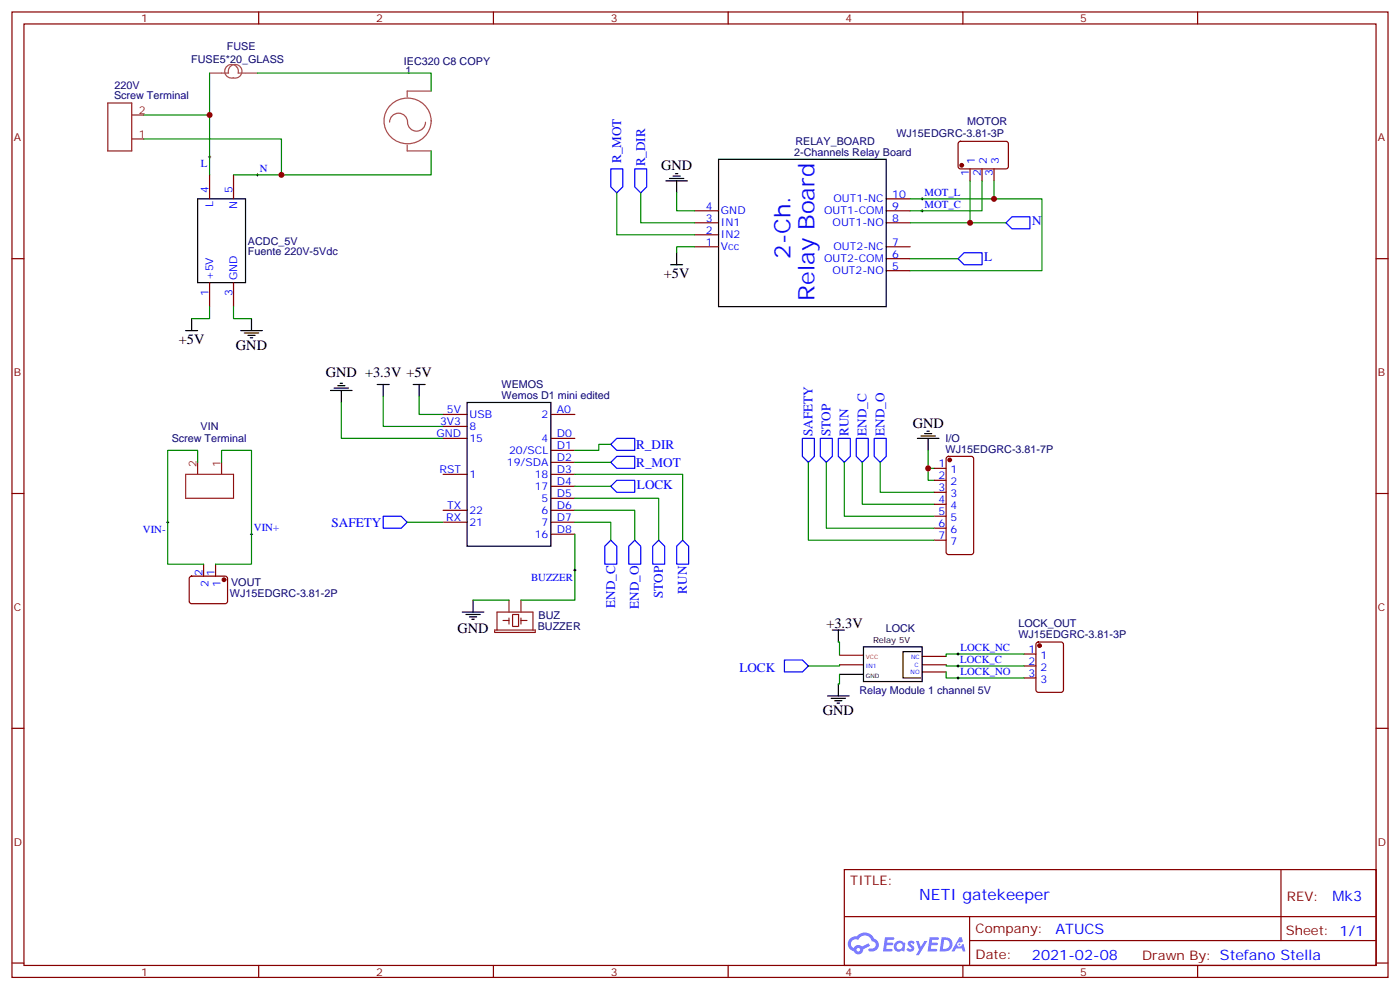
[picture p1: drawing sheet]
# EasyEDA schematic garage_door_advanced_system_v1_mk6_schema.json
TITLE: NETI gatekeeper; REV: Mk3; Date: 2021-02-08; Sheet: 1/1; Drawn By: Stefano Stella; Company: ATUCS

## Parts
1  IEC320 C8 COPY  [IEC320 C8]
220V  Screw Terminal  [H2-5.0-10.5X8.0MM]
ACDC_5V  Fuente 220V-5Vdc  [FUENTE 220V-5VDC]
BUZ  BUZZER  [BUZZER-12MM]
FUSE  FUSE5*20_GLASS  [5*20]
I/O  WJ15EDGRC-3.81-7P  [CONN-TH_7P-P3.81_WJ15EDGRC-3.81-7P]
LOCK  Relay Module 1 channel 5V  [RELAY MODULE BOARD 5VDC 1CHANNEL]
LOCK_OUT  WJ15EDGRC-3.81-3P  [CONN-TH_3P-P3.81_WJ15EDGRC-3.81-3P]
MOTOR  WJ15EDGRC-3.81-3P  [CONN-TH_3P-P3.81_WJ15EDGRC-3.81-3P]
RELAY_BOARD  2-Channels Relay Board  [2-CHANNELS RELAY BOARD CLEAN]
VIN  Screw Terminal  [H2-5.0-10.5X8.0MM]
VOUT  WJ15EDGRC-3.81-2P  [CONN-TH_2P-P3.81_WJ15EDGRC-3.81-2P]
WEMOS  Wemos D1 mini edited  [WEMOS_D1_MINI_V2.3.0 EDITED]

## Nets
+3.3V: LOCK.2(VCC) WEMOS.3V3(8)
+5V: ACDC_5V.1(+5V) RELAY_BOARD.1(Vcc) WEMOS.5V(USB)
GND: ACDC_5V.3(GND) BUZ.-(2) I/O.1 I/O.2 LOCK.1(GND) RELAY_BOARD.4(GND) WEMOS.GND(15)
VIN+: VIN.1 VOUT.1
VIN-: VIN.2 VOUT.2
BUZZER: BUZ.+(1) WEMOS.D8(16)
END_C: I/O.4 WEMOS.D7(7)
END_O: I/O.3 WEMOS.D6(6)
L: 220V.2 ACDC_5V.4(L) FUSE.1 RELAY_BOARD.6(OUT2-COM)
LOCK: LOCK.3(IN1) WEMOS.D4(17)
LOCK_C: LOCK.4(C) LOCK_OUT.2
LOCK_NC: LOCK.5(NC) LOCK_OUT.1
LOCK_NO: LOCK.6(NO) LOCK_OUT.3
MOT_C: MOTOR.2 RELAY_BOARD.9(OUT1-COM)
MOT_L: MOTOR.3 RELAY_BOARD.5(OUT2-NO) RELAY_BOARD.10(OUT1-NC)
N: 1.2(N) 220V.1 ACDC_5V.5(N) MOTOR.1 RELAY_BOARD.8(OUT1-NO)
R_DIR: RELAY_BOARD.3(IN1) WEMOS.D1(20/SCL)
R_MOT: RELAY_BOARD.2(IN2) WEMOS.D2(19/SDA)
RUN: I/O.5 WEMOS.D3(18)
SAFETY: I/O.7 WEMOS.RX(21)
STOP: I/O.6 WEMOS.D5(5)
1_1: 1.1(H) FUSE.2

Not connected (* = marked no-connect by the designer): RELAY_BOARD 7(OUT2-NC); WEMOS A0(2) D0(4) RST(1) TX(22)

# EasyEDA board garage_door_advanced_system_v1_mk6_pcb.json

Outline 99.19 x 100 mm; copper layers: TopLayer, BottomLayer. Coordinates in mm from the lower left corner of the outline.
Outline path: 0,100 99.19,100 99.19,0 0,0 0,100

## Design rules (mm)
Default: track 0.254, clearance 0.254, via 0.61, via hole 0.305
2mm: track 2, clearance 0.254, via 0.61, via hole 0.305; nets N L
POWER: track 1, clearance 0.254, via 0.61, via hole 0.305; nets GND LOCK_NO LOCK_C LOCK_NC VOUT_2 VOUT_1 +5V VIN+ VIN-
SIG: track 0.65, clearance 0.254, via 0.61, via hole 0.305; nets LOCK SAFETY STOP R_DIR R_MOT RUN END_C END_O BUZZER +3.3V WEMOS_RST WEMOS_TX WEMOS_D0 WEMOS_A0

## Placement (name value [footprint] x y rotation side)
1  IEC320 C8 COPY  [IEC320 C8]  91.44 12.37 90 top
220V  Screw Terminal  [H2-5.0-10.5X8.0MM]  75.82 5 270 top
ACDC_5V  Fuente 220V-5Vdc  [FUENTE 220V-5VDC]  48.39 70.41 180 top
BUZ  BUZZER  [BUZZER-12MM]  54.61 90.22 180 top
FUSE  FUSE5*20_GLASS  [5*20]  60.07 25.07 0 top
Hole_gge913  -  [Hole_gge913]  85 2.5 0 top
Hole_gge921  -  [Hole_gge921]  2.5 2.5 0 top
Hole_gge929  -  [Hole_gge929]  2.5 97.5 0 top
Hole_gge933  -  [Hole_gge933]  72.5 90.5 0 top
I/O  WJ15EDGRC-3.81-7P  [CONN-TH_7P-P3.81_WJ15EDGRC-3.81-7P]  91.44 83.62 90 top
LOCK  Relay Module 1 channel 5V  [RELAY MODULE BOARD 5VDC 1CHANNEL]  66.04 78.41 270 top
LOCK_OUT  WJ15EDGRC-3.81-3P  [CONN-TH_3P-P3.81_WJ15EDGRC-3.81-3P]  91.44 47.68 90 top
MOTOR  WJ15EDGRC-3.81-3P  [CONN-TH_3P-P3.81_WJ15EDGRC-3.81-3P]  91.44 32.69 90 top
RELAY_BOARD  2-Channels Relay Board  [2-CHANNELS RELAY BOARD CLEAN]  28.7 32.56 90 top
VIN  Screw Terminal  [H2-5.0-10.5X8.0MM]  12.19 5.13 270 top
VOUT  WJ15EDGRC-3.81-2P  [CONN-TH_2P-P3.81_WJ15EDGRC-3.81-2P]  91.44 61.77 90 top
WEMOS  Wemos D1 mini edited  [WEMOS_D1_MINI_V2.3.0 EDITED]  28.57 73.6 180 top

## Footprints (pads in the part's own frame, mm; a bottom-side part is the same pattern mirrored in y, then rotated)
2-CHANNELS RELAY BOARD CLEAN
  round 3.2 hole 3.2 unplated: (-16.51,22.225) (-16.51,-22.225) (16.51,22.225) (16.51,-22.225)
  oval 1.524x1.524 hole 0.914: 1(-11.684,21.59) 2(-9.144,21.59) 3(-6.604,21.59) 4(-4.064,21.59)
  oval 3x3 hole 1.5: 5(-12.7,-18.288) 6(-7.62,-18.288) 7(-2.54,-18.288) 8(2.54,-18.288) 9(7.62,-18.288) 10(12.7,-18.288)
5*20
  oval 2.25x2.25 hole 1.5x1.5: 1(0,0) 2(22.5,0)
BUZZER-12MM
  oval 1.778x1.778 hole 0.899: +(3.251,0) -(-3.251,0)
CONN-TH_2P-P3.81_WJ15EDGRC-3.81-2P
  rect 2.2x2.2 hole 1.5: 1(-1.905,0)
  oval 2.2x2.2 hole 1.5: 2(1.905,0)
CONN-TH_3P-P3.81_WJ15EDGRC-3.81-3P
  rect 2.2x2.2 hole 1.5: 1(-3.81,0)
  oval 2.2x2.2 hole 1.5: 2(0,0) 3(3.81,0)
CONN-TH_7P-P3.81_WJ15EDGRC-3.81-7P
  oval 2.2x2.2 hole 1.5: 1(-11.43,0) 2(-7.62,0) 3(-3.81,0) 4(0,0) 5(3.81,0) 6(7.62,0) 7(11.43,0)
FUENTE 220V-5VDC
  oval 1.524x1.524 hole 0.914: 1(13.716,-8.065) 2(13.716,-2.985) 3(13.716,2.223) 4(-13.716,8.065) 5(-13.716,2.857)
H2-5.0-10.5X8.0MM
  rect 2.032x2.032 hole 1.168: 1(0,2.489)
  oval 2.032x2.032 hole 1.168: 2(0,-2.489)
Hole_gge913
  round 2.5 hole 2.5 unplated: (0,0)
Hole_gge921
  round 2.5 hole 2.5 unplated: (0,0)
Hole_gge929
  round 2.5 hole 2.5 unplated: (0,0)
Hole_gge933
  round 2.5 hole 2.5 unplated: (0,0)
IEC320 C8
  oval 2.5x2.5 hole 1.5: 1(-4.3,0) 2(4.3,0)
  oval 3x3 hole 3: 3(6.5,-4) 4(-6.5,-4)
RELAY MODULE BOARD 5VDC 1CHANNEL
  oval 1.524x1.524 hole 0.914: 1(3.81,8.255) 2(3.81,10.795) 3(3.81,5.715) 4(36.83,8.255) 5(36.83,13.335) 6(36.83,3.175)
WEMOS_D1_MINI_V2.3.0 EDITED
  rect 3.292x1.829 hole 1.016: 3V3(0,-17.78) 5V(22.86,-17.78) A0(0,-2.54) D0(0,-5.08) D1(22.86,-5.08) D2(22.86,-7.62) D3(22.86,-10.16) D4(22.86,-12.7) D5(0,-7.62) D6(0,-10.16) D7(0,-12.7) D8(0,-15.24) GND(22.86,-15.24) RST(0,0) RX(22.86,-2.54) TX(22.86,0)

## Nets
As in the schematic.

Pads without a net: 1 3 4; ACDC_5V 2

## Via types
v1: diameter 0.65, hole 0.305, TopLayer to BottomLayer, 3 vias

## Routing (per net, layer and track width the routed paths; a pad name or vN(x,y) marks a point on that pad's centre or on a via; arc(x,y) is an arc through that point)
+3.3V: length 65
  TopLayer w1: 76.84,74.6 76.84,76.25 75.31,77.77 68.2,77.77 66.42,76 33.53,76 32.38,77.14 32.38,89.71 30.72,91.38 28.57,91.38
+5V: length 124.5
  TopLayer w1: 6.86,20.88 6.73,20.75 3.56,20.75 1.91,22.4 1.91,89.59 3.7,91.38 9.67,91.38 15.37,97.08 29.84,97.08 34.67,92.25 ACDC_5V.1
VIN+: length 112.5
  BottomLayer w1: VIN.1 14.68,5.33 26.03,16.69 26.03,38.28 42.93,55.17 72.14,55.17 76.84,59.87 82.04,59.87 ; VOUT.1 81.79,59.87
VIN-: length 118.5
  BottomLayer w1: VOUT.2 74.93,63.68 69.85,58.6 41.78,58.6 22.61,39.42 22.61,18.03 VIN.2
1_1: length 21
  TopLayer w2: FUSE.2 82.57,16.29 91.57,8.05
BUZZER: length 23.4
  BottomLayer w0.65: 28.57,88.84 49.98,88.84 BUZ.+
END_C: length 64
  BottomLayer w0.65: I/O.4 88.77,86.28 28.57,86.28 WEMOS.D7
END_O: length 64.5
  BottomLayer w0.65: 28.57,83.76 87.49,83.76 I/O.3
L: length 77.1
  TopLayer w2: ACDC_5V.4 60.07,60.31 FUSE.1
  BottomLayer w2: 220V.2 73.33,11.81 FUSE.1 46.86,25.07 46.74,24.94
LOCK: length 73.8
  TopLayer w0.65: v1(16.51,78.66) 8.87,86.3 5.72,86.3
  BottomLayer w0.65: LOCK.3 50.67,74.6 47.12,71.04 24.13,71.04 v1(16.51,78.66)
LOCK_C: length 19.7
  BottomLayer w2: LOCK.4 80.39,47.68 LOCK_OUT.2
LOCK_NC: length 13
  BottomLayer w2: LOCK_OUT.1 81.66,43.87 LOCK.5
LOCK_NO: length 26.3
  BottomLayer w2: LOCK.6 79.12,51.49 LOCK_OUT.3
MOT_C: length 47.8
  BottomLayer w2: 46.74,40.18 59.82,40.18 67.31,32.69 MOTOR.2
MOT_L: length 84.5
  BottomLayer w2: 46.74,19.86 42.8,19.86 39.24,23.42 39.24,41.58 42.8,45.14 46.61,45.14 46.74,45.26 59.56,45.26 68.33,36.5 MOTOR.3
N: length 121.7
  TopLayer w2: RELAY_BOARD.8 51.05,35.1 55.5,39.55 55.5,62.92 60.13,67.55 ACDC_5V.5
  BottomLayer w2: MOTOR.1 1.2 79.77,5 220V.1 78.31,14.33 57.53,35.1 RELAY_BOARD.8
R_DIR: length 59.1
  BottomLayer w0.65: 6.86,25.96 8.89,25.96 10.67,27.74 10.67,76.38 8.36,78.68 5.72,78.68
R_MOT: length 66.9
  BottomLayer w0.65: 5.72,81.22 9.25,81.22 12.95,77.52 12.95,26.97 9.4,23.42 6.86,23.42
RUN: length 92.8
  BottomLayer w0.65: 5.72,83.76 16.27,83.76 26.67,94.16 84.71,94.16 I/O.5
SAFETY: length 98.9
  TopLayer w0.65: v1(26.29,95.3) 20.7,89.71 20.7,80.95 15.89,76.14 5.72,76.14
  BottomLayer w0.65: I/O.7 91.19,95.3 v1(26.29,95.3)
STOP: length 67
  TopLayer w0.65: 91.44,91.24 88.14,91.24 v1(78.1,81.2)
  BottomLayer w0.65: v1(78.1,81.2) 78.1,81.22 WEMOS.D5

## Copper pours and planes (outline as drawn; the poured copper is in the pictures)
GND on TopLayer: 0,100 0,19 21,19 21,40 53,72 105,72 105,100
GND on BottomLayer: 0,100 0,19 21,19 21,40 53,72 110,72 110,100

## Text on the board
BottomSilkLayer: D1 | 5V | D4 | D3 | D2 | RX | TX | GND | D8 | D7 | D6 | D5 | D0 | A0 | RST | 3V3 | VIN | WEMOS | RELAY_BOARD | MOTOR | DIRECTION | ACDC_5V | BUZ | FUSE | LOCK | 220V | I/O | VOUT | LOCK_OUT | AC | FUSE_OUT | FUSE_IN | IN_1 | VCC | IN_2 | NC | NO | COM | L | N | C | STOP | RUN | END_C | END_O | SAFETY | OUT | + | -
TopSilkLayer: Designed: mprenditore | NETI gatekeeper Mk6 | DIRECTION | MOTOR | L | N | SAFETY | END_C | END_O | STOP | GND | RUN | NO | NC | C | - | +
